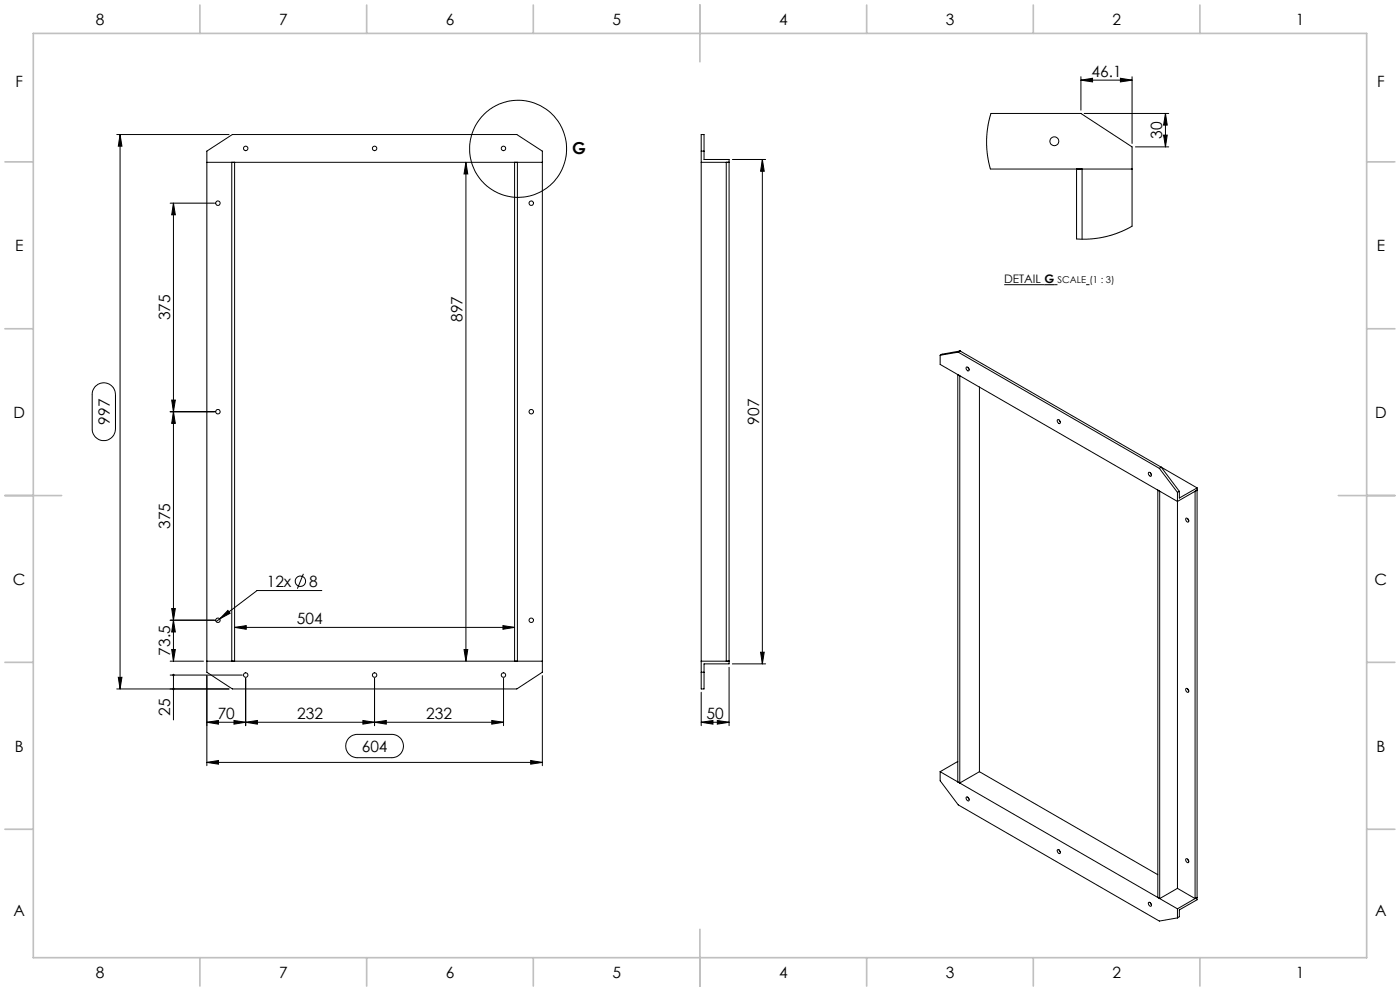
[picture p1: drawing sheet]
<svg xmlns="http://www.w3.org/2000/svg" width="420mm" height="297mm" viewBox="0 0 420 297" stroke-linecap="round" stroke-linejoin="round" font-family="sans-serif">
<g fill="none" stroke="#000" stroke-width=".3">
<path d="M324.3 24l3.5-.5v1zM324.3 23v10M324.3 24h15.3M325.3 34h25.3M336.1 23.5l3.5 .5-3.5 .5zM339.6 23v20M349.6 34l.6 3.5h-1.1zM349.6 34v10M35 40.3h33.7M36 40.3l.6 3.5h-1.1zM36 40.3v166.2M62.1 45.3l7.6-5h85.3l7.7 5v156.2l-7.7 5h-85.3l-7.6-5z"/>
<path d="M62.1 48.6h100.6M69.5 48.6v149.6M70.4 48.6v149.6M139.8 48.6l.5 3.5h-1.1zM139.8 48.6v149.6M154.4 48.6v149.6M155.2 48.6v149.6M210.4 40.3h.8v7.5h7.5v151.2h-7.5v7.5h-.8zM210.4 48.6h8.3M210.4 45.3h.8M217.9 48.6v149.6M219.7 47.8h10"/>
<path d="M228.7 47.8l.6 3.5h-1.1zM228.7 47.8v151.2M323 50.7v20.9h4.4l4.5-.7 4.1-1.3 3.6-1.8v-23.8l-15.3-10h-27l-.9 3.3-.4 4.2 .2 4.5 .9 4.7h42.5M324.6 50.7v21M340.6 44h10M349.1 40.5h1.1l-.6 3.5zM51 60.9h13.4M52 60.9l.6 3.5h-1.1zM52 60.9v137.3M301.3 85.3h12M316.3 85.3h.9M325.9 85.3h.9"/>
<path d="M28.8 115.6a3.5 3.5 0 0 1 3.8-.6 3.5 3.5 0 0 1 2 3.2v10.3a3.5 3.5 0 0 1-3.4 3.5 3.5 3.5 0 0 1-3.5-3.5v-10.5l.3-1.3zM51.5 119.9h1.1l-.6 3.5zM282 106.5v2.7l71.2 41.1 5.9-3.4-.6 .3v122.1M287.3 112.3l.6 .3v122.1l-.6-.4zM287.5 105.5l60.3 34.9M287.5 105.5l-5.5 1M288 105.2l-.5 .3M288 105.2l60.4 34.8M288 105.2l-.3 .1M288 105.2l-5.4 .9-.6 .4M289.9 110.1a.62 .62 0 0 1 .7 .3 .62 .62 0 0 1-.2 .8 .86 .86 0 0 1-.5-1.1zM290.4 110.1l.3 .6"/>
<path d="M293.8 116v115.3M51 123.4h13.4M52 123.4l.6 3.5h-1.1zM317.2 125.8a.64 .64 0 0 1 .8 .4 .64 .64 0 0 1-.2 .8 .91 .91 0 0 1-.6-1.2zM317.8 125.9l.3 .5M344.6 141.6a.62 .62 0 0 1 .7 .3 .62 .62 0 0 1-.2 .8 .86 .86 0 0 1-.5-1.1zM345.1 141.7l.3 .5M347.3 146.9l.6 .3v122.1l-.6-.3zM347.8 140.4l5.4 7.2M348.4 140l-.6 .4M348.4 140l5.4 7.2M348.4 140l10.7 6.2"/>
<path d="M353.2 147.6v118.6M353.8 147.2l-.6 .4M355.8 155.3a.69 .69 0 0 1 .7 .4 .69 .69 0 0 1-.2 .8 .87 .87 0 0 1-.5-1.2zM356.3 155.4l.3 .6M359.1 146.2v123.5l-5.3 3v2l-.6 .4M359.1 146.2l-5.3 3.1v-2.1M91 172l-1.8 4.4M96.6 177h-19.5l-11.2 8.5M51 198.2h10M51 185.9h13.4M51.5 194.7h1.1l-.6 3.5zM51.5 182.4h1.1l-.6 3.5z"/>
<path d="M52 185.9l.6 3.5h-1.1zM62.1 198.2h100.6M65.9 185.5l-1.1 .8M68.4 182.9l.6 .9-3.1 1.7zM70.4 188l3.5-.5v1.1zM70.4 188h84M139.2 194.7h1.1l-.5 3.5zM150.9 187.5l3.5 .5-3.5 .6zM210.4 198.2h8.3M218.7 200v17.5M219.7 199h10M228.2 195.5h1.1l-.6 3.5z"/>
<path d="M35 206.5h33.7M35.5 203h1.1l-.6 3.5zM51 202.3h21.7M52 202.3v13.5M62.1 216.5l3.4-.6v1.1zM62.1 202.5v27M62.1 216.5h89M70.2 215.9l3.5 .6-3.5 .5zM73.7 216.5l3.5-.6v1.1zM73.7 203.3v14.2M108.9 215.9l3.5 .6-3.5 .5zM112.4 216.5l3.5-.6v1.1z"/>
<path d="M112.4 203.3v14.2M147.5 215.9l3.6 .6-3.6 .5zM151.1 203.3v14.2M162.7 202.5v27M210.4 216.5l3.5-.6v1.1zM210.4 207.5v10M210.4 216.5h8.3M210.4 201.5h.8M215.2 215.9l3.5 .6-3.5 .5zM355.8 206.3a.67 .67 0 0 1 .7 .4 .67 .67 0 0 1-.2 .8 .82 .82 0 0 1-.5-1.2zM356.3 206.5l.3 .5M62.1 228.5l3.4-.6v1.1z"/>
<path d="M62.1 228.5h100.6M104.6 221.3l1.1-.9 1.2-.3h10.6a3.5 3.5 0 0 1 3.5 3.5 3.5 3.5 0 0 1-3.5 3.5h-10.3a3.5 3.5 0 0 1-3.2-2.1 3.5 3.5 0 0 1 .6-3.7zM159.2 227.9l3.5 .6-3.5 .5zM282 231.3v2.7l5.5 7.2 60.3 34.8 5.4-.9M282 231.3l71.2 41.1M287.3 228.2l-5.3 3.1M289.8 239a.64 .64 0 0 1 .8 .2 .64 .64 0 0 1-.1 .9l-.6-.6zM290.4 239l.3 .5M293.8 231.3l53.5 30.8M293.8 231.3l-5.9 3.4M317.3 254.7a.67 .67 0 0 1 .7 .3 .67 .67 0 0 1-.2 .8h-.1a.84 .84 0 0 1-.4-1.1zM317.8 254.8l.3 .5"/>
<path d="M355.7 257.5a.64 .64 0 0 1 .8 .3 .64 .64 0 0 1-.2 .7 .88 .88 0 0 1-.6-1zM356.3 257.5l.3 .6M344.6 270.5a.67 .67 0 0 1 .7 .3 .67 .67 0 0 1-.1 .8 .86 .86 0 0 1-.6-1.1zM345.1 270.6l.3 .5M353.2 272.4v2.7M353.2 266.2l5.3 3.1M353.2 266.2l-5.3 3.1M358.5 269.3l.6-.3-5.9 3.4"/>
<circle cx="73.7" cy="44.5" r=".68"/>
<circle cx="112.4" cy="44.5" r=".68"/>
<circle cx="151" cy="44.5" r=".68"/>
<circle cx="155.4" cy="44.6" r="14.5"/>
<circle cx="316.3" cy="42.3" r="1.33"/>
<circle cx="65.4" cy="60.9" r=".68"/>
<circle cx="159.4" cy="60.9" r=".68"/>
<circle cx="65.4" cy="123.4" r=".68"/>
<circle cx="159.4" cy="123.4" r=".68"/>
<circle cx="90.1" cy="174.2" r="1.55"/>
<circle cx="65.4" cy="185.9" r=".68"/>
<circle cx="159.4" cy="185.9" r=".68"/>
<circle cx="73.7" cy="202.3" r=".67"/>
<circle cx="112.4" cy="202.3" r=".67"/>
<circle cx="151" cy="202.3" r=".67"/>
</g>
<path d="M313.3 85.3h3" fill="none" stroke="#000" stroke-width=".33"/>
<g fill="none" stroke="#c0c0c0" stroke-width=".5">
<path d="M10 10h400v277h-400zM60 1.5v8.5M110 1.5v8.5M160 1.5v8.5M210 1.5v17M260 1.5v8.5M310 1.5v8.5M360 1.5v8.5M1.5 48.5h8.5M410 48.5h8.5M1.5 98.5h8.5M410 98.5h8.5"/>
<path d="M1.5 148.5h17M401.5 148.5h17M1.5 198.5h8.5M410 198.5h8.5M1.5 248.5h8.5M410 248.5h8.5M210 278.5v17M60 287v8.5M110 287v8.5M160 287v8.5M260 287v8.5M310 287v8.5"/>
<path d="M360 287v8.5"/>
</g>
<g fill="#000">
<path d="M336.1 23.5l3.5 .5-3.5 .5zM324.3 24l3.5-.5v1z"/>
<path d="M349.1 40.5h1.1l-.6 3.5zM349.6 34l.6 3.5h-1.1z"/>
<path d="M51.5 194.7h1.1l-.6 3.5zM52 185.9l.6 3.5h-1.1z"/>
<path d="M51.5 182.4h1.1l-.6 3.5zM52 123.4l.6 3.5h-1.1zM51.5 119.9h1.1l-.6 3.5zM52 60.9l.6 3.5h-1.1z"/>
<path d="M70.4 188l3.5-.5v1.1zM150.9 187.5l3.5 .5-3.5 .6zM68.4 182.9l-2.5 2.6 3.1-1.7z"/>
<path d="M139.2 194.7h1.1l-.5 3.5zM139.8 48.6l.5 3.5h-1.1z"/>
<path d="M228.2 195.5h1.1l-.6 3.5zM228.7 47.8l.6 3.5h-1.1z"/>
<path d="M35.5 203h1.1l-.6 3.5zM36 40.3l.6 3.5h-1.1z"/>
<path d="M51.8 206.2l-.1 .4 .3 .2v-.3v.3a.37 .37 0 0 0 .4-.5 .37 .37 0 0 0-.6-.1zM51.8 202a.38 .38 0 0 0 .1 .6 .38 .38 0 0 0 .5-.2 .38 .38 0 0 0-.4-.5v.4v-.4z"/>
<path d="M62.1 216.5l3.4-.6v1.1zM70.2 215.9l3.5 .6-3.5 .5zM73.7 216.5l3.5-.6v1.1zM108.9 215.9l3.5 .6-3.5 .5zM112.4 216.5l3.5-.6v1.1zM147.5 215.9l3.6 .6-3.6 .5z"/>
<path d="M210.4 216.5l3.5-.6v1.1zM215.2 215.9l3.5 .6-3.5 .5z"/>
<path d="M159.2 227.9l3.5 .6-3.5 .5zM62.1 228.5l3.4-.6v1.1z"/>
</g>
<text font-size="4.9" x="171.6" y="46">G</text>
<g font-size="4.7">
<text x="28.7" y="7.6">8</text>
<text x="83.7" y="7.6">7</text>
<text x="133.7" y="7.6">6</text>
<text x="183.7" y="7.6">5</text>
<text x="233.7" y="7.6">4</text>
<text x="283.7" y="7.6">3</text>
<text x="333.7" y="7.6">2</text>
<text x="388.7" y="7.6">1</text>
<text x="327.4" y="23">46.1</text>
<text x="4.6" y="26.1">F</text>
<text x="413.1" y="26.1">F</text>
<text x="348.6" y="41.6" transform="rotate(-90 348.6 41.6)">30</text>
<text x="4.5" y="75.3">E</text>
<text x="413" y="75.3">E</text>
<text x="51" y="96" transform="rotate(-90 51 96)">375</text>
<text x="138.8" y="96.5" transform="rotate(-90 138.8 96.5)">897</text>
<text x="4" y="125.3">D</text>
<text x="412.5" y="125.3">D</text>
<text x="32.9" y="127.3" transform="rotate(-90 32.9 127.3)">997</text>
<text x="227.7" y="127.3" transform="rotate(-90 227.7 127.3)">907</text>
<text x="51" y="158.5" transform="rotate(-90 51 158.5)">375</text>
<text x="3.9" y="175.3">C</text>
<text x="80" y="175.9">12x</text>
<text x="92.7" y="175.9">8</text>
<text x="412.4" y="175.3">C</text>
<text x="89.1" y="187">504</text>
<text x="51" y="196.5" transform="rotate(-90 51 196.5)">73.5</text>
<text x="51" y="214.5" transform="rotate(-90 51 214.5)">25</text>
<text x="65.3" y="215.4">70</text>
<text x="89.2" y="215.4">232</text>
<text x="127.9" y="215.4">232</text>
<text x="212" y="215.4">50</text>
<text x="4.4" y="225.3">B</text>
<text x="108.5" y="225.3">604</text>
<text x="412.9" y="225.3">B</text>
<text x="4" y="274.6">A</text>
<text x="412.5" y="274.6">A</text>
<text x="28.7" y="293.1">8</text>
<text x="83.7" y="293.1">7</text>
<text x="133.7" y="293.1">6</text>
<text x="183.7" y="293.1">5</text>
<text x="233.7" y="293.1">4</text>
<text x="283.7" y="293.1">3</text>
<text x="333.7" y="293.1">2</text>
<text x="388.7" y="293.1">1</text>
</g>
<text font-size="3.5" x="301.3" y="84.9">DETAIL G</text>
<text font-size="2.8" x="317.2" y="84.9">SCALE (1 : 3)</text>
</svg>
